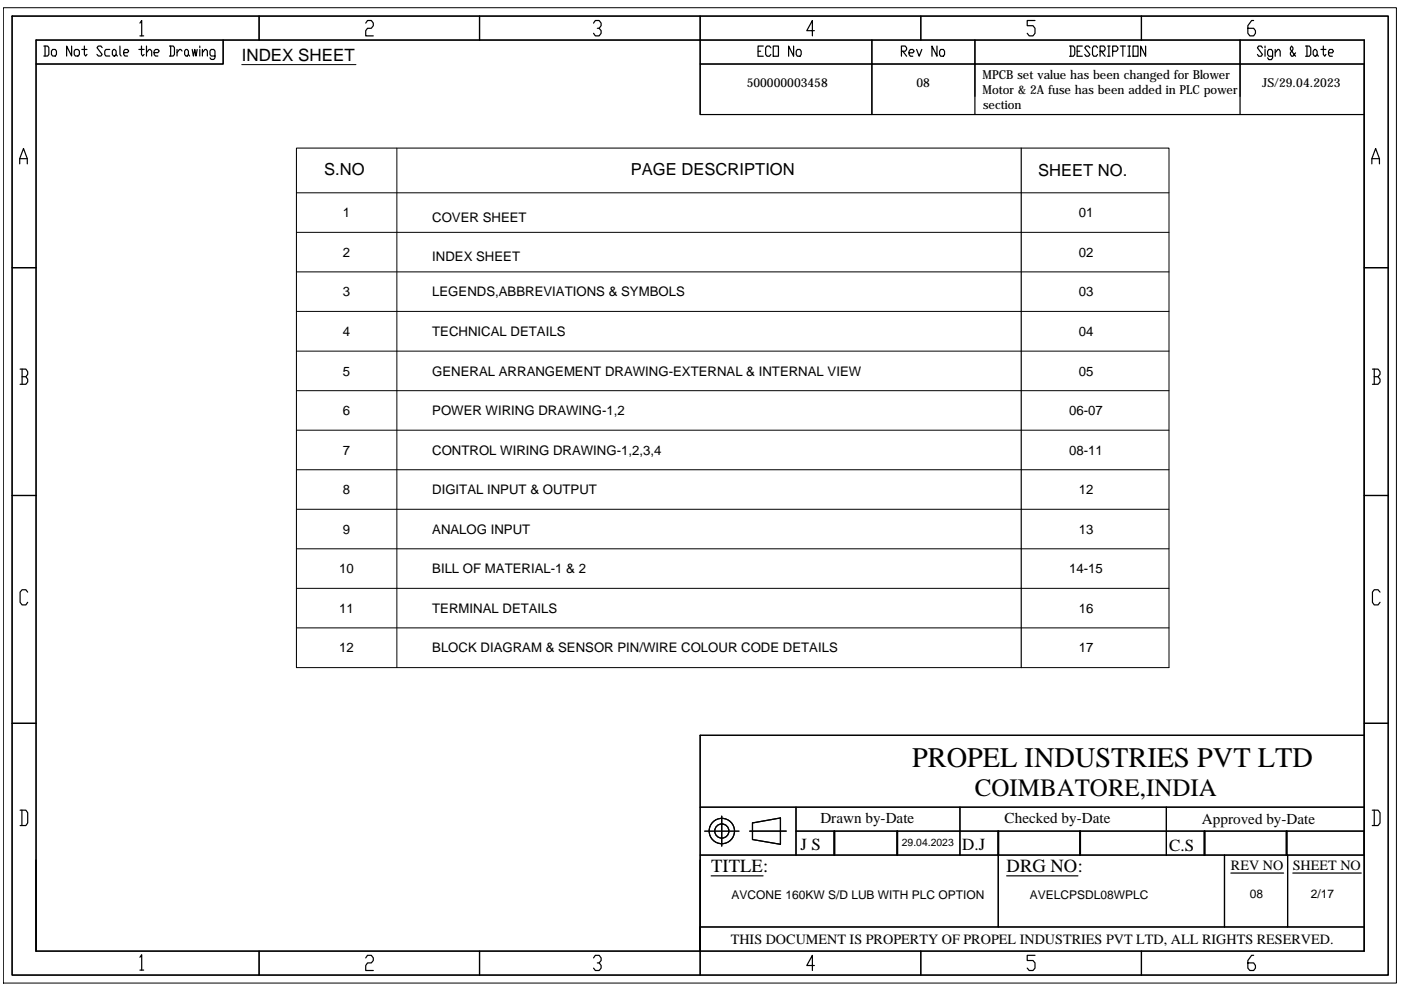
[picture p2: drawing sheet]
<svg xmlns="http://www.w3.org/2000/svg" width="297mm" height="210mm" viewBox="0 0 297 210" stroke-linecap="round" stroke-linejoin="round" font-family="sans-serif">
<!-- layer: 0 -->
<g fill="none" stroke="#000" stroke-width=".21">
<path d="M.7 1.6h295.4v206.8h-295.4zM51.3 13.7h24.2M289.2 13.6v188.1M62.9 31.4h184.9v110.1h-184.9zM84.1 31.4v110.1M62.9 40.9h184.9M62.9 49.3h184.9M62.9 57.6h184.9M62.9 74.5h184.9M62.9 66h184.9M62.9 82.8h184.9M62.9 91.2h184.9"/>
<path d="M62.9 99.6h184.9M62.9 108h184.9M62.9 116.4h184.9M62.9 124.7h184.9M62.9 133.1h184.9M149.4 176.2h7.3"/>
</g>
<!-- layer: FRAME_070 -->
<g fill="none" stroke="#000" stroke-width=".25">
<path d="M2.6 3.4h291.7v203.3h-291.7zM7.6 8.5h281.6v193.2h-281.6zM47.3 8.5v5.1h-39.7M148.4 8.5v5.1h140.8M184.9 8.5v5.1M206.7 8.5v5.1M262.9 8.5v5.1M289.2 155.9h-140.8v45.8M148.4 171.1h140.8M168.8 176.2h120.4M168.8 171.1v10.2M203.5 171.1v10.2"/>
<path d="M247.3 171.1v10.2M148.4 181.3h140.8M148.4 196.5h140.8M211.7 181.3v15.2M259.6 181.3v15.2M273 181.3v15.2"/>
</g>
<!-- layer: FRAME_050 -->
<g fill="none" stroke="#000" stroke-width=".25">
<path d="M29.7 4.9l.3-.6v3.3M29.7 7.6h.8M54.9 3.4v5.1M77.5 4.9l.4-.6h.8l.4 .6v.5l-.4 .6h-.8l-.4 .5v1.1h1.6M101.7 3.4v5.1M125.8 4.9l.4-.6h.8l.5 .6v.5l-.5 .6h-.4M127 6l.5 .5v.6l-.5 .5h-.8l-.4-.5M148.4 3.4v5.1M172.7 6.5h-1.6l1.1-2.2v3.3M195.2 3.4v5.1M219.4 4.3h-1.6v1.1h1.2l.4 .6v1.1l-.4 .5h-.8l-.4-.5M242 3.4v5.1"/>
<path d="M265.8 4.3h-.4l-.8 1.1v1.7l.4 .5h.8l.4-.5v-.6l-.4-.5h-1.2M4.2 34.7v-1.1l.8-2.1 .8 2.1v1.1M4.2 33.6h1.6M290.9 34.7v-1.1l.8-2.1 .8 2.1v1.1M290.9 33.6h1.6M2.6 56.8h5M289.2 56.8h5.1M4.3 78.3h1.2l.4 .5v.6l-.4 .5M4.7 79.9h.8l.4 .5v.6l-.4 .5h-1.2M4.7 78.3v3.2M291 78.3h1.2l.4 .5v.6l-.4 .5M291.4 79.9h.8l.4 .5v.6l-.4 .5h-1.2"/>
<path d="M291.4 78.3v3.2M2.6 105.1h5M289.2 105.1h5.1M5.9 125.5l-.4-.5h-.8l-.4 .5v2.2l.4 .6h.8l.4-.6M292.6 125.5l-.4-.5h-.8l-.4 .5v2.2l.4 .6h.8l.4-.6M2.6 153.4h5M289.2 153.4h5.1M4.3 171.8h1.2l.4 .5v2.2l-.4 .5h-1.2M4.6 171.8v3.2M290.9 171.8h1.3l.4 .5v2.2l-.4 .5h-1.3M291.4 171.8v3.2M148.4 196.5v10.2"/>
<path d="M29.7 203l.3-.6v3.3M29.7 205.7h.8M54.9 201.7v5M77.5 203.1l.4-.5h.8l.4 .5v.6l-.4 .5h-.8l-.4 .5v1.1h1.6M101.7 201.7v5M125.8 203.1l.4-.5h.8l.5 .5v.6l-.5 .5h-.4M127 204.2l.5 .5v.6l-.5 .5h-.8l-.4-.5M172.7 204.7h-1.6l1.1-2.1v3.2M195.2 201.7v5M219.4 202.6h-1.6v1.1h1.2l.4 .5v1.1l-.4 .5h-.8l-.4-.5M242 201.7v5M265.8 202.6h-.4l-.8 1.1v1.6l.4 .5h.8l.4-.5v-.6l-.4-.5h-1.2"/>
</g>
<!-- layer: SLD-0 -->
<g fill="none" stroke="#000" stroke-width=".25">
<path d="M159.5 174.5l6-1.1v5.6l-6-1z"/>
<circle cx="153" cy="176.2" r="2.69"/>
<circle cx="153" cy="176.2" r="1.5"/>
</g>
<!-- layer: DIM -->
<path d="M153 173v6.4M158.9 176.2h7.8" fill="none" stroke="#000" stroke-width=".25"/>
<!-- layer: FRAME_025 -->
<g fill="none" stroke="#000" stroke-width=".25">
<path d="M9.3 9.8h.8l.3 .3v1.4l-.3 .4h-.8M9.6 9.8v2.1M11.2 10.5h.5l.3 .3v.7l-.3 .4h-.5l-.3-.4v-.7zM15.2 9.8v2.1l-1.1-2.1v2.1M16 10.5h.5l.3 .3v.7l-.3 .4h-.5l-.3-.4v-.7zM17.3 10.5h1.1M17.9 9.8v1.7l.2 .4 .3-.4M21.7 10.1l-.3-.3h-.5l-.3 .3 1.1 1.4-.3 .4h-.5l-.3-.4M23.3 10.5h-.8l-.3 .3v.7l.3 .4h.8M24.1 10.5h.2l.3 .3v.7l-.3 .4h-.2l-.3-.4v-.7zM24.6 11.5l.3 .4M25.4 9.8v1.7l.3 .4"/>
<path d="M26.2 11.2h.8l.3-.4-.3-.3h-.5l-.3 .3v.7l.3 .4h.5M29.4 10.5h1.2M30 9.8v1.7l.3 .4 .3-.4M31.1 11.2l.5-.7h.3l.3 .3v1.1M31.1 9.8v2.1M32.7 11.2h.8l.3-.4-.3-.3h-.5l-.3 .3v.7l.3 .4h.5M35.9 9.8h.8l.3 .3v1.4l-.3 .4h-.8M36.2 9.8v2.1M37.5 10.5v1.4M38.6 10.8l-.3-.3h-.3l-.5 .7M39.4 10.5h.3l.2 .3v.7l-.2 .4h-.3l-.3-.4v-.7zM39.9 11.5l.3 .4"/>
<path d="M40.8 10.5l.2 1.4 .3-1.4 .3 1.4 .2-1.4M42.4 9.8v.3M42.4 10.5v1.4M42.9 11.2l.6-.7h.2l.3 .3v1.1M42.9 10.5v1.4M45.6 11.9h-.8l-.3-.4v-.7l.3-.3h.5l.3 .3v1.5l-.3 .3h-.5l-.3-.3M160.7 10.9h.6M161.8 9.8h-1.1v2.1h1.1M163.4 10.1l-.3-.3h-.5l-.3 .3v1.4l.3 .4h.5l.3-.4M163.9 9.8h1.1v2.1h-1.1zM168.3 9.8v2.1l-1.1-2.1v2.1M169.1 10.5h.5l.3 .4v.6l-.3 .4h-.5l-.3-.4v-.6z"/>
<path d="M191.1 10.9h.8l.3-.4v-.4l-.3-.3h-.8v2.1M191.4 10.9l.8 1M192.7 11.2h.8l.3-.3-.3-.4h-.5l-.3 .4v.6l.3 .4h.5M194.3 10.5l.6 1.4 .5-1.4M198.7 9.8v2.1l-1.1-2.1v2.1M199.5 10.5h.5l.3 .4v.6l-.3 .4h-.5l-.3-.4v-.6zM226.8 9.8h.8l.3 .3v1.4l-.3 .4h-.8M227 9.8v2.1M228.4 10.9h.5M229.5 9.8h-1.1v2.1h1.1M231.1 10.1l-.3-.3h-.5l-.3 .3 1.1 1.4-.3 .4h-.5l-.3-.4M232.7 10.1l-.3-.3h-.5l-.3 .3v1.4l.3 .4h.5l.3-.4"/>
<path d="M233.2 10.9h.8l.3-.4v-.4l-.3-.3h-.8v2.1M233.5 10.9l.8 1M234.9 11.9h.5M234.9 9.8h.5M235.1 9.8v2.1M235.9 10.9h.8l.3-.4v-.4l-.3-.3h-.8v2.1M237.5 9.8h1.1M238.1 9.8v2.1M239.1 11.9h.6M239.1 9.8h.6M239.4 9.8v2.1M240.2 9.8h1.1v2.1h-1.1z"/>
<path d="M242.9 9.8v2.1l-1.1-2.1v2.1M267.7 10.1l-.3-.3h-.5l-.3 .3 1.1 1.4-.3 .4h-.5l-.3-.4M268.2 9.8v.3M268.2 10.5v1.4M269.8 11.9h-.8l-.2-.4v-.6l.2-.4h.6l.2 .4v1.4l-.2 .3h-.6l-.2-.3M270.4 11.2l.5-.7h.3l.2 .4v1M270.4 10.5v1.4M274.7 11.2l-.6 .7h-.3l-.2-.4v-.3l.5-.7v-.4l-.3-.3-.2 .3v.4l1.1 1.4M276.8 9.8h.8l.3 .3v1.4l-.3 .4h-.8M277.1 9.8v2.1M278.7 10.5h.3l.3 .4v.6l-.3 .4h-.3l-.3-.4v-.6zM279.3 11.5l.2 .4"/>
<path d="M280.1 10.5h1M280.6 9.8v1.7l.3 .4 .2-.4M281.7 11.2h.8l.2-.3-.2-.4h-.6l-.2 .4v.6l.2 .4h.6M150.8 185.7h11M213.4 185.7h15.1M261 185.1h11.1M274.1 185.1h14.5"/>
</g>
<!-- layer: 0 -->
<path d="M184.9 13.6v10.7M206.7 13.6v10.7M262.9 13.6v10.7M148.4 24.3v-10.7v10.7h140.8M216.5 31.4v110.1M289.2 176.2v5.1" fill="none" stroke="#000" stroke-width=".25"/>
<path d="M176.9 176.2v5.1M190.2 176.2v5.1M211.7 176.2v5.1M229 176.2v5.1M255.4 176.2v5.1M272.8 176.2v5.1" fill="none" stroke="#000" stroke-width=".38"/>
<text font-size="6" x="193.4" y="162.6">PROPEL INDUSTRIES PVT LTD</text>
<text font-size="5.3" x="206.7" y="168.8">COIMBATORE,INDIA</text>
<g font-size="3.9">
<text x="150.8" y="184.9">TITLE:</text>
<text x="213.4" y="184.8">DRG NO:</text>
</g>
<g font-size="3.6">
<text x="51.3" y="12.9">INDEX SHEET</text>
<text x="169.7" y="180.1">J S</text>
<text x="204" y="180.1">D.J</text>
<text x="247.9" y="180.3">C.S</text>
</g>
<g font-size="3.5">
<text x="68.7" y="37.2">S.NO</text>
<text x="133.8" y="37.2">PAGE DESCRIPTION</text>
<text x="220.1" y="37.2">SHEET NO.</text>
</g>
<g font-size="3.2">
<text x="173.9" y="174.4">Drawn by-Date</text>
<text x="213" y="174.4">Checked by-Date</text>
<text x="254.8" y="174.8">Approved by-Date</text>
</g>
<g font-size="3">
<text x="261" y="184.5">REV NO</text>
<text x="274.1" y="184.5">SHEET NO</text>
<text x="154.9" y="200.1">THIS DOCUMENT IS PROPERTY OF PROPEL INDUSTRIES PVT LTD, ALL RIGHTS RESERVED.</text>
</g>
<g font-size="2.8">
<text x="72.7" y="46.1">1</text>
<text x="91.6" y="47">COVER SHEET</text>
<text x="228.7" y="46.1">01</text>
<text x="72.7" y="54.5">2</text>
<text x="91.6" y="55.4">INDEX SHEET</text>
<text x="228.7" y="54.5">02</text>
<text x="72.7" y="62.9">3</text>
<text x="91.6" y="62.9">LEGENDS,ABBREVIATIONS &amp; SYMBOLS</text>
<text x="228.7" y="62.9">03</text>
<text x="72.7" y="71.2">4</text>
<text x="91.6" y="71.2">TECHNICAL DETAILS</text>
<text x="228.7" y="71.2">04</text>
<text x="72.7" y="79.7">5</text>
<text x="91.6" y="79.6">GENERAL ARRANGEMENT DRAWING-EXTERNAL &amp; INTERNAL VIEW</text>
<text x="228.7" y="79.7">05</text>
<text x="72.7" y="88">6</text>
<text x="91.6" y="88">POWER WIRING DRAWING-1,2</text>
<text x="226.7" y="88">06-07</text>
<text x="72.7" y="96.4">7</text>
<text x="91.6" y="96.4">CONTROL WIRING DRAWING-1,2,3,4</text>
<text x="226.7" y="96.4">08-11</text>
<text x="72.7" y="104.8">8</text>
<text x="91.6" y="104.8">DIGITAL INPUT &amp; OUTPUT</text>
<text x="228.7" y="104.8">12</text>
<text x="72.7" y="113.2">9</text>
<text x="91.6" y="113.2">ANALOG INPUT</text>
<text x="228.7" y="113.2">13</text>
<text x="71.9" y="121.6">10</text>
<text x="91.6" y="121.6">BILL OF MATERIAL-1 &amp; 2</text>
<text x="226.7" y="121.6">14-15</text>
<text x="71.9" y="129.9">11</text>
<text x="91.6" y="129.9">TERMINAL DETAILS</text>
<text x="228.7" y="129.9">16</text>
<text x="71.9" y="138.3">12</text>
<text x="91.6" y="138.3">BLOCK DIAGRAM &amp; SENSOR PIN/WIRE COLOUR CODE DETAILS</text>
<text x="228.7" y="138.3">17</text>
</g>
<g font-size="2.6">
<text x="208.3" y="16.7">MPCB set value has been changed for Blower</text>
<text x="158.3" y="18.4">500000003458</text>
<text x="194.3" y="18.4">08</text>
<text x="208.3" y="20">Motor &amp; 2A fuse has been added in PLC power</text>
<text x="208.4" y="23.2">section</text>
<text x="267.6" y="18.5">JS/29.04.2023</text>
</g>
<g font-size="2.5">
<text x="155.1" y="190.5">AVCONE 160KW S/D LUB WITH PLC OPTION</text>
<text x="218.3" y="190.5">AVELCPSDL08WPLC</text>
<text x="265" y="190.4">08</text>
<text x="277.9" y="190.4">2/17</text>
</g>
<text font-size="2.2" x="191.2" y="179.3">29.04.2023</text>
</svg>
